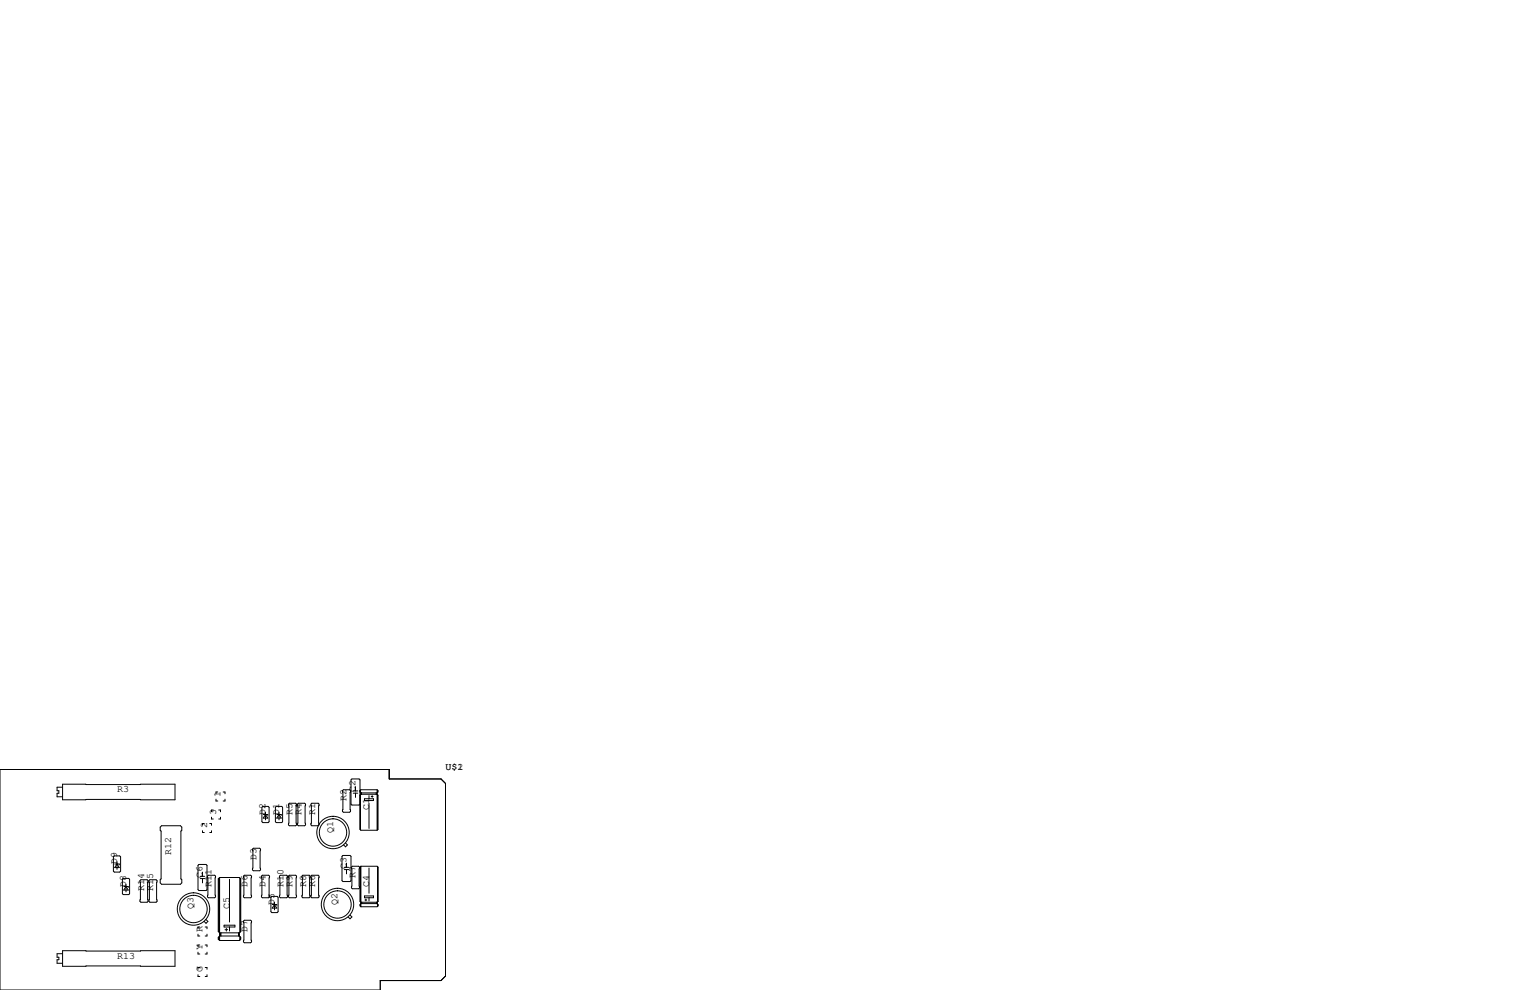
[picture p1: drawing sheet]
<svg xmlns="http://www.w3.org/2000/svg" width="432mm" height="279mm" viewBox="0 0 432 279" stroke-linecap="round" stroke-linejoin="round" font-family="sans-serif">
<g fill="none" stroke="#000" stroke-width=".28">
<path d="M0 217.2h109.9v2.6h14.6l1.2 1.3v54.4l-1.2 1.2h-17.2v2.7h-107.3zM17.6 222.2h-1.5v1h.5v.7h-.5v1h1.5M17.7 221.3h31.7v4.4h-31.7zM45.6 233h5.3l.4 .4v.9l-.2 .3v13.4l.2 .3v.9l-.4 .4h-5.3l-.4-.4v-.9l.3-.3v-13.4l-.3-.3v-.9zM57.2 234.4v.5h.5M57.7 232.4h-.5v.5M59.2 232.4h.5v.5M59.7 230.6v.5h.5M59.7 234.4v.5h-.5M60.2 228.6h-.5v.5M61 225.6v.5h.5M61.5 223.5h-.5v.5"/>
<path d="M61.7 228.6h.5v.5M62.2 230.6v.5h-.5M63 223.5h.5v.5M63.5 225.6v.5h-.5M71.2 239.6l.3-.2h1.8l.2 .2v5.9l-.2 .2h-1.8l-.3-.2zM74.2 227.6h1.5l.2 .2v4.1l-.2 .3h-1.5l-.3-.3v-4.1zM74.3 229.9h1.3v.2M74.9 229.9l.7 1h-1.3zM74.9 229.2v2.2M78 227.6h1.5l.3 .2v4.1l-.3 .3h-1.5l-.3-.3v-4.1zM78.1 229.9h1.3v.2M78.7 229.2v2.2"/>
<path d="M78.7 229.9l.7 1h-1.3zM81.7 226.7h1.7l.3 .2v5.9l-.3 .2h-1.7l-.3-.2v-5.9zM84.2 226.7h1.8l.2 .2v5.9l-.2 .2h-1.8l-.3-.2v-5.9zM87.8 226.9l.2-.2h1.8l.2 .2v5.9l-.2 .2h-1.8l-.2-.2zM96.6 223.1l.3-.2h1.8l.2 .2v5.9l-.2 .2h-1.8l-.3-.2zM97.5 237.9l.5 .6-.5 .5-.5-.5M99.7 223.9h1.3M99.7 223.2h1.3M100.3 222v1.2M100.3 223.9v1.1M101.6 226.9l-.3 .3h-2l-.2-.3v-6.8l.2-.3h2l.3 .3v14l.3 .2h4.5M101.6 223.5l.3 .3"/>
<path d="M101.7 223v.6M101.7 224.3v9.9M101.9 224.2h4.5l.3 .2v9.7l-.3 .2M101.9 223.8v.4M101.9 224.2l-.3 .2 .1 9.7M102 223.8v.4M102.9 225.4h2.5v.5h-2.5zM104.1 224.5v.9M104.1 226.7v7.1M104.8 224.8h.5M105 224.5v.5M106.2 223.8v.4"/>
<path d="M106.3 223.9v.1M106.4 222.9h-4.5l-.3 .2 .1 .4M106.4 222.9l.3 .2v.4l-.3 .3h-4.5M106.4 222.9v11.4M106.6 223.1v.4M106.6 224.4v9.7M32.3 241.6h1.5l.2 .2v4.1l-.2 .2h-1.5l-.3-.2v-4.1zM32.4 243.8h1.3v.3M33 243.2v2.2M33 243.8l.7 1.1h-1.3zM34.8 247.9h1.5l.3 .3v4l-.3 .3h-1.5l-.3-.3v-4zM34.9 250.2h1.3v.2"/>
<path d="M35.6 249.6v2.1M35.6 250.2l.6 1h-1.3zM39.5 248.5l.3-.2h1.7l.3 .2v5.9l-.3 .2h-1.7l-.3-.2zM42 248.5l.3-.2h1.8l.2 .2v5.9l-.2 .2h-1.8l-.3-.2zM56.1 244h2.1l.2 .2v6.9l-.2 .2h-2.1l-.2-.2v-6.9zM56.5 248h1.3M56.5 247.3h1.3M57.2 246.1v1.2M57.2 248v1.2M58.1 259.5l.6 .5-.6 .6-.5-.6M58.5 247.3l.3-.3h1.8l.2 .3v5.8l-.2 .3h-1.8l-.3-.3zM61.7 248v14.9"/>
<path d="M61.8 247.9v15.1M62 247.6l-.4 .4v14.9l.4 .4h5.6M62 247.6v17.8M62 247.6h5.6l.3 .4v14.9l-.3 .4M64.8 248.2v12M67.7 247.8v15.3M67.8 248v14.9M68.7 247.3l.3-.3h1.7l.3 .3v5.8l-.3 .3h-1.7l-.3-.3zM68.7 260l.3-.3h1.7l.3 .3v5.8l-.3 .3h-1.7l-.3-.3zM73.8 247.3l.2-.3h1.8l.3 .3v5.8l-.3 .3h-1.8l-.2-.3zM76.5 253.2l.2-.2h1.5l.3 .2v4.1l-.3 .3h-1.5l-.2-.3zM76.8 255.3h1.3v.2"/>
<path d="M77.5 254.6v2.2M77.5 255.3l.6 1h-1.3zM78.9 247.3l.2-.3h1.8l.3 .3v5.8l-.3 .3h-1.8l-.2-.3zM81.4 247.3l.3-.3h1.7l.3 .3v5.8l-.3 .3h-1.7l-.3-.3zM85.2 247.3l.3-.3h1.7l.3 .3v5.8l-.3 .3h-1.7l-.3-.3zM87.8 247.3l.2-.3h1.8l.2 .3v5.8l-.2 .3h-1.8l-.2-.3zM96.8 241.4h2l.3 .3v6.8l-.3 .3h-2l-.3-.3v-6.8zM97.2 245.4h1.2M97.2 244.8h1.2M97.8 243.6v1.2M97.8 245.4v1.2M98.8 258.2l.5 .6-.5 .5-.6-.5"/>
<path d="M99.2 244.7l.2-.2h1.8l.3 .2v5.9l-.3 .2h-1.8l-.2-.2zM101.7 244.7v9.7M101.7 255.3v.4M101.9 244.5l-.3 .2v9.7l.3 .2h4.5M101.9 244.5h4.5l.3 .2v9.7M101.9 244.5v11.4M102 254.8v.1M102.1 254.6v.4M102.9 252.9h2.5v.5h-2.5zM103 254h.5M103.3 253.7v.6M104.1 245v7.1"/>
<path d="M104.1 253.4v.9M106.3 254.6v.4M106.4 254.6v.4M106.4 255h-4.5l-.3 .3v.4l.3 .2M106.4 255l.3 .3v.4M106.6 244.6v9.9M106.6 255.1v.7M106.6 244.7l.1 9.7M106.6 255.3l.1 .4M106.7 255.7l-.3 .2h-4.5M106.7 254.4l-.3 .2M17.6 269.2h-1.5v1h.5v.7h-.5v1h1.5"/>
<path d="M17.7 268.3h31.7v4.4h-31.7zM55.9 263.7v.5h.5M55.9 268.7v.5h.5M55.9 275.1v.5h.5M56.4 261.6h-.5v.5M56.4 266.7h-.5v.5M56.4 273h-.5v.6M57.9 261.6h.5v.5M57.9 266.7h.5v.5M57.9 273h.5v.6M58.4 263.7v.5h-.5M58.4 268.7v.5h-.5"/>
<path d="M58.4 275.1v.5h-.5M61.7 264.5v.5M61.8 264.4v.8M62.1 263.4v.6M62.2 263.4v.6M62.4 263.3v.9M63.2 261.1h3.1v.5h-3.1zM63.5 262.4h.8M63.9 262v.8M64.8 261.6v1.2M67.3 263.3v.9M67.4 263.4v.6"/>
<path d="M67.6 264.2h-5.6l-.4 .3v.5l.4 .4M67.6 264.2l.3 .3v.5l-.3 .4h-5.6M67.6 263.3v.9M67.7 264.3v1M67.8 264.5v.5"/>
<circle cx="94" cy="235" r="3.9"/>
<circle cx="94" cy="235" r="4.6"/>
<circle cx="54.6" cy="256.5" r="3.9"/>
<circle cx="54.6" cy="256.5" r="4.6"/>
<circle cx="95.2" cy="255.3" r="3.9"/>
<circle cx="95.3" cy="255.3" r="4.6"/>
</g>
<g font-size="2.8">
<text x="125.7" y="217.2">U$1</text>
<text x="129.1" y="217.2">2</text>
<text x="33" y="223.5">R3</text>
<text x="62.2" y="224.8" transform="rotate(-90 62.2 224.8)">1</text>
<text x="97.8" y="226.1" transform="rotate(-90 97.8 226.1)">R2</text>
<text x="100.3" y="223.5" transform="rotate(-90 100.3 223.5)">C2</text>
<text x="58.4" y="233.7" transform="rotate(-90 58.4 233.7)">2</text>
<text x="61" y="229.9" transform="rotate(-90 61 229.9)">3</text>
<text x="74.9" y="229.9" transform="rotate(-90 74.9 229.9)">D2</text>
<text x="78.7" y="229.9" transform="rotate(-90 78.7 229.9)">D1</text>
<text x="82.5" y="229.9" transform="rotate(-90 82.5 229.9)">R5</text>
<text x="85.1" y="229.9" transform="rotate(-90 85.1 229.9)">R4</text>
<text x="88.9" y="229.9" transform="rotate(-90 88.9 229.9)">R1</text>
<text x="104.1" y="228.6" transform="rotate(-90 104.1 228.6)">C1</text>
<text x="94" y="234.9" transform="rotate(-90 94 234.9)">Q1</text>
<text x="33" y="243.8" transform="rotate(-90 33 243.8)">D9</text>
<text x="48.3" y="241.3" transform="rotate(-90 48.3 241.3)">R12</text>
<text x="72.4" y="242.6" transform="rotate(-90 72.4 242.6)">D3</text>
<text x="97.8" y="245.1" transform="rotate(-90 97.8 245.1)">C3</text>
<text x="35.6" y="250.2" transform="rotate(-90 35.6 250.2)">D8</text>
<text x="40.6" y="251.5" transform="rotate(-90 40.6 251.5)">R14</text>
<text x="43.2" y="251.5" transform="rotate(-90 43.2 251.5)">R15</text>
<text x="57.1" y="247.6" transform="rotate(-90 57.1 247.6)">C6</text>
<text x="59.7" y="250.2" transform="rotate(-90 59.7 250.2)">R11</text>
<text x="69.8" y="250.2" transform="rotate(-90 69.8 250.2)">D6</text>
<text x="74.9" y="250.2" transform="rotate(-90 74.9 250.2)">D4</text>
<text x="80" y="250.2" transform="rotate(-90 80 250.2)">R10</text>
<text x="82.5" y="250.2" transform="rotate(-90 82.5 250.2)">R9</text>
<text x="86.4" y="250.2" transform="rotate(-90 86.4 250.2)">R8</text>
<text x="88.9" y="250.2" transform="rotate(-90 88.9 250.2)">R6</text>
<text x="100.3" y="247.6" transform="rotate(-90 100.3 247.6)">R7</text>
<text x="104.1" y="250.2" transform="rotate(-90 104.1 250.2)">C4</text>
<text x="54.6" y="256.5" transform="rotate(-90 54.6 256.5)">Q3</text>
<text x="64.8" y="256.5" transform="rotate(-90 64.8 256.5)">C5</text>
<text x="77.5" y="255.3" transform="rotate(-90 77.5 255.3)">D5</text>
<text x="95.2" y="255.3" transform="rotate(-90 95.2 255.3)">Q2</text>
<text x="57.1" y="262.9" transform="rotate(-90 57.1 262.9)">R</text>
<text x="69.8" y="262.9" transform="rotate(-90 69.8 262.9)">D7</text>
<text x="57.1" y="268" transform="rotate(-90 57.1 268)">Y</text>
<text x="33" y="270.5">R13</text>
<text x="57.1" y="274.3" transform="rotate(-90 57.1 274.3)">G</text>
</g>
</svg>
